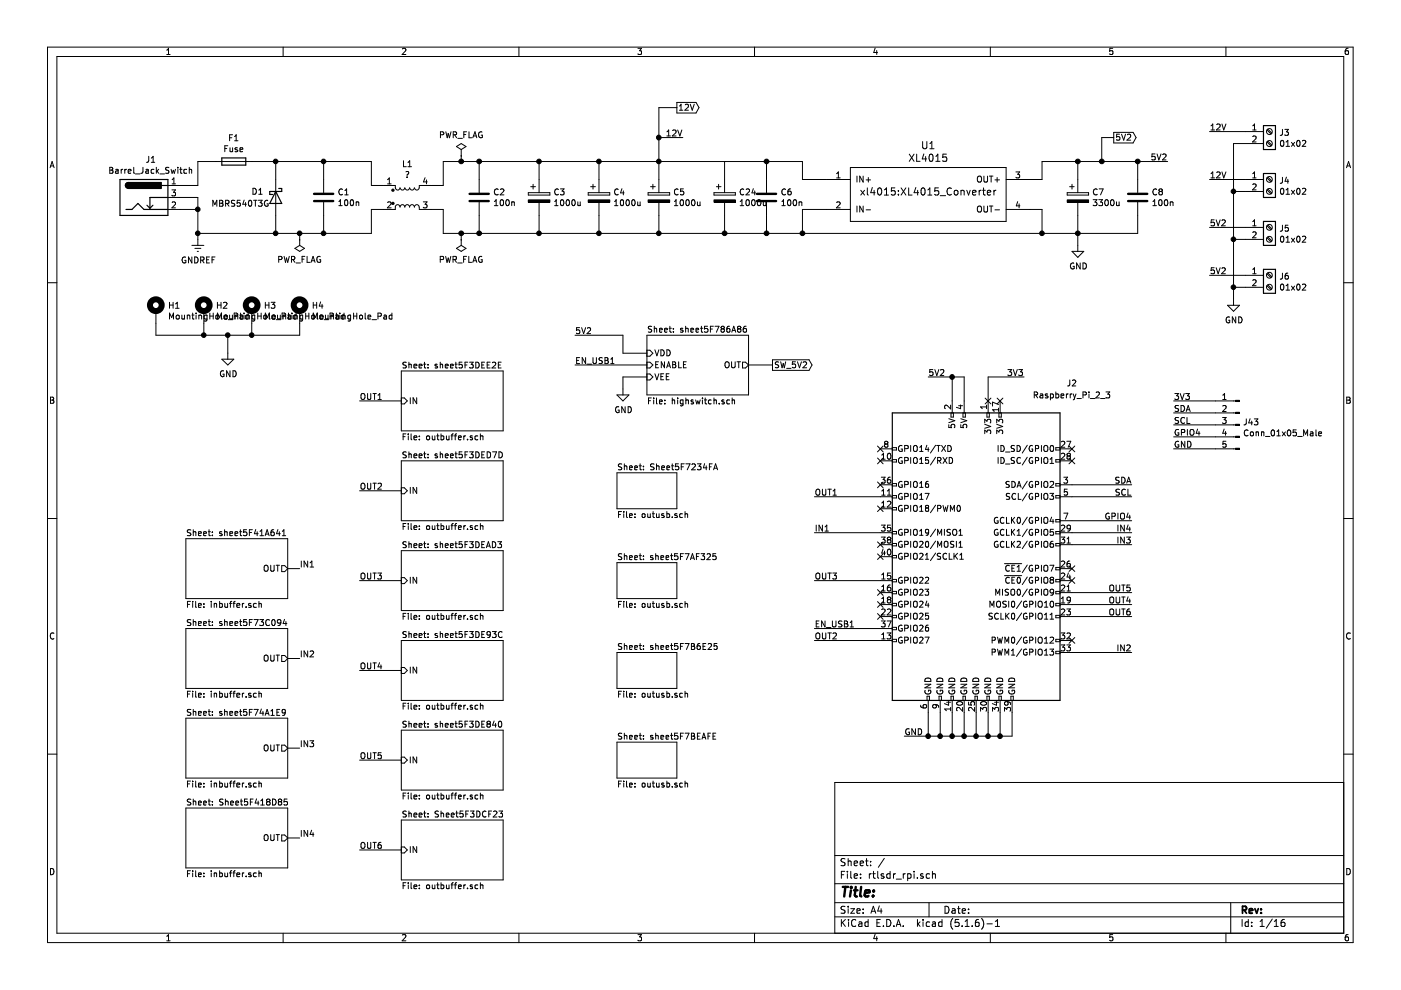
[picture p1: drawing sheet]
EESchema Schematic File Version 4
EELAYER 30 0
EELAYER END
$Descr A4 11693 8268
encoding utf-8
Sheet 1 16
Title ""
Date ""
Rev ""
Comp ""
Comment1 ""
Comment2 ""
Comment3 ""
Comment4 ""
$EndDescr
$Sheet
S 3350 6850 850  500 
U 5F3DCF24
F0 "Sheet5F3DCF23" 50
F1 "outbuffer.sch" 50
F2 "IN" I L 3350 7100 50 
$EndSheet
$Sheet
S 3350 6100 850  500 
U 5F3DE846
F0 "sheet5F3DE840" 50
F1 "outbuffer.sch" 50
F2 "IN" I L 3350 6350 50 
$EndSheet
$Sheet
S 3350 5350 850  500 
U 5F3DE942
F0 "sheet5F3DE93C" 50
F1 "outbuffer.sch" 50
F2 "IN" I L 3350 5600 50 
$EndSheet
$Sheet
S 3350 4600 850  500 
U 5F3DEAD9
F0 "sheet5F3DEAD3" 50
F1 "outbuffer.sch" 50
F2 "IN" I L 3350 4850 50 
$EndSheet
$Sheet
S 3350 3850 850  500 
U 5F3DED83
F0 "sheet5F3DED7D" 50
F1 "outbuffer.sch" 50
F2 "IN" I L 3350 4100 50 
$EndSheet
$Sheet
S 1550 6750 850  500 
U 5F418D86
F0 "Sheet5F418D85" 50
F1 "inbuffer.sch" 50
F2 "OUT" O R 2400 7000 50 
$EndSheet
$Sheet
S 1550 4500 850  500 
U 5F41A647
F0 "sheet5F41A641" 50
F1 "inbuffer.sch" 50
F2 "OUT" O R 2400 4750 50 
$EndSheet
Text Label 2500 4750 0    50   ~ 0
IN1
Text Label 3000 4850 0    50   ~ 0
OUT3
Text Label 2500 5500 0    50   ~ 0
IN2
Text Label 2500 6250 0    50   ~ 0
IN3
Text Label 2500 7000 0    50   ~ 0
IN4
Text Label 3000 5600 0    50   ~ 0
OUT4
Text Label 3000 7100 0    50   ~ 0
OUT6
Text Label 3000 3350 0    50   ~ 0
OUT1
Text Label 3000 4100 0    50   ~ 0
OUT2
$Comp
L Diode:B360 D1
U 1 1
P 2300 1650
F 0 "D1" V 2250 1550 50  0000 R CNN
F 1 "MBRS540T3G" V 2350 1600 50  0000 R CNN
F 2 "Diode_SMD:D_SMC" H 2300 1475 50  0001 C CNN
F 3 "https://www.onsemi.com/pub/Collateral/MBRS540T3-D.PDF" H 2300 1650 50  0001 C CNN
	1    2300 1650
	0    1    1    0   
$EndComp
$Comp
L Connector:Barrel_Jack_Switch J1
U 1 1
P 1200 1650
F 0 "J1" H 1257 1967 50  0000 C CNN
F 1 "Barrel_Jack_Switch" H 1257 1876 50  0000 C CNN
F 2 "Connector_BarrelJack:BarrelJack_Horizontal" H 1250 1610 50  0001 C CNN
F 3 "~" H 1250 1610 50  0001 C CNN
	1    1200 1650
	1    0    0    -1  
$EndComp
$Comp
L Device:Fuse F1
U 1 1
P 1950 1350
F 0 "F1" V 1753 1350 50  0000 C CNN
F 1 "Fuse" V 1844 1350 50  0000 C CNN
F 2 "rtlsdr_rpi:Fuseholder_Cylinder-5x20mm_Stelvio-Kontek_PTF78_Horizontal_Closed" V 1880 1350 50  0001 C CNN
F 3 "~" H 1950 1350 50  0001 C CNN
	1    1950 1350
	0    1    1    0   
$EndComp
Wire Wire Line
	1500 1550 1650 1550
Wire Wire Line
	1650 1550 1650 1350
Wire Wire Line
	1650 1350 1800 1350
Wire Wire Line
	1500 1750 1650 1750
Wire Wire Line
	1650 1750 1650 1950
Wire Wire Line
	2300 1950 2300 1800
Wire Wire Line
	2100 1350 2300 1350
Wire Wire Line
	2300 1350 2300 1500
$Comp
L Device:CP C5
U 1 1
P 5500 1650
F 0 "C5" H 5618 1696 50  0000 L CNN
F 1 "1000u" H 5618 1605 50  0000 L CNN
F 2 "Capacitor_THT:CP_Radial_D12.5mm_P5.00mm" H 5538 1500 50  0001 C CNN
F 3 "~" H 5500 1650 50  0001 C CNN
	1    5500 1650
	1    0    0    -1  
$EndComp
$Comp
L Device:CP C4
U 1 1
P 5000 1650
F 0 "C4" H 5118 1696 50  0000 L CNN
F 1 "1000u" H 5118 1605 50  0000 L CNN
F 2 "Capacitor_THT:CP_Radial_D12.5mm_P5.00mm" H 5038 1500 50  0001 C CNN
F 3 "~" H 5000 1650 50  0001 C CNN
	1    5000 1650
	1    0    0    -1  
$EndComp
Wire Wire Line
	5500 1500 5500 1350
Wire Wire Line
	5500 1800 5500 1950
$Comp
L Device:C C2
U 1 1
P 4000 1650
F 0 "C2" H 4115 1696 50  0000 L CNN
F 1 "100n" H 4115 1605 50  0000 L CNN
F 2 "Capacitor_SMD:C_0805_2012Metric_Pad1.15x1.40mm_HandSolder" H 4038 1500 50  0001 C CNN
F 3 "~" H 4000 1650 50  0001 C CNN
	1    4000 1650
	1    0    0    -1  
$EndComp
$Comp
L Device:C C6
U 1 1
P 6400 1650
F 0 "C6" H 6515 1696 50  0000 L CNN
F 1 "100n" H 6515 1605 50  0000 L CNN
F 2 "Capacitor_SMD:C_0805_2012Metric_Pad1.15x1.40mm_HandSolder" H 6438 1500 50  0001 C CNN
F 3 "~" H 6400 1650 50  0001 C CNN
	1    6400 1650
	1    0    0    -1  
$EndComp
Wire Wire Line
	6400 1800 6400 1950
Connection ~ 5500 1350
Wire Wire Line
	6400 1500 6400 1350
$Comp
L Device:L_Coupled_1423 L1
U 1 1
P 3400 1650
F 0 "L1" H 3400 1931 50  0000 C CNN
F 1 "?" H 3400 1840 50  0000 C CNN
F 2 "rtlsdr_rpi:L_CommonMode_Toroid_Vertical_L26mm_W12mm_Px10mm_Py10mm_Ebay" H 3400 1650 50  0001 C CNN
F 3 "~" H 3400 1650 50  0001 C CNN
	1    3400 1650
	1    0    0    -1  
$EndComp
Wire Wire Line
	3700 1950 3700 1750
Wire Wire Line
	3700 1750 3600 1750
Wire Wire Line
	3600 1550 3700 1550
Wire Wire Line
	3700 1550 3700 1350
Wire Wire Line
	3200 1750 3100 1750
Wire Wire Line
	3100 1750 3100 1950
Wire Wire Line
	3200 1550 3100 1550
Wire Wire Line
	3100 1550 3100 1350
$Comp
L power:GNDREF #PWR01
U 1 1
P 1650 2000
F 0 "#PWR01" H 1650 1750 50  0001 C CNN
F 1 "GNDREF" H 1655 1827 50  0000 C CNN
F 2 "" H 1650 2000 50  0001 C CNN
F 3 "" H 1650 2000 50  0001 C CNN
	1    1650 2000
	1    0    0    -1  
$EndComp
Wire Wire Line
	3700 1350 3850 1350
Wire Wire Line
	5000 1800 5000 1950
Connection ~ 5000 1950
Wire Wire Line
	5000 1950 5500 1950
Wire Wire Line
	5000 1500 5000 1350
Connection ~ 5000 1350
Wire Wire Line
	5000 1350 5500 1350
Wire Wire Line
	4000 1500 4000 1350
Wire Wire Line
	4500 1350 5000 1350
Wire Wire Line
	4000 1800 4000 1950
Wire Wire Line
	4500 1950 5000 1950
$Comp
L Device:C C1
U 1 1
P 2700 1650
F 0 "C1" H 2815 1696 50  0000 L CNN
F 1 "100n" H 2815 1605 50  0000 L CNN
F 2 "Capacitor_SMD:C_0805_2012Metric_Pad1.15x1.40mm_HandSolder" H 2738 1500 50  0001 C CNN
F 3 "~" H 2700 1650 50  0001 C CNN
	1    2700 1650
	1    0    0    -1  
$EndComp
Text Label 9750 1350 2    50   ~ 0
5V2
Connection ~ 9500 1350
Wire Wire Line
	9500 1350 9750 1350
Wire Wire Line
	8700 1500 8600 1500
Wire Wire Line
	8700 1350 8700 1500
Wire Wire Line
	9500 1500 9500 1350
Wire Wire Line
	9000 1350 9200 1350
Wire Wire Line
	9500 1800 9500 1950
$Comp
L Device:C C8
U 1 1
P 9500 1650
F 0 "C8" H 9615 1696 50  0000 L CNN
F 1 "100n" H 9615 1605 50  0000 L CNN
F 2 "Capacitor_SMD:C_0805_2012Metric_Pad1.15x1.40mm_HandSolder" H 9538 1500 50  0001 C CNN
F 3 "~" H 9500 1650 50  0001 C CNN
	1    9500 1650
	1    0    0    -1  
$EndComp
Wire Wire Line
	9000 1800 9000 1950
Wire Wire Line
	9000 1500 9000 1350
$Comp
L Device:CP C7
U 1 1
P 9000 1650
F 0 "C7" H 9118 1696 50  0000 L CNN
F 1 "3300u" H 9118 1605 50  0000 L CNN
F 2 "Capacitor_THT:CP_Radial_D12.5mm_P5.00mm" H 9038 1500 50  0001 C CNN
F 3 "~" H 9000 1650 50  0001 C CNN
	1    9000 1650
	1    0    0    -1  
$EndComp
$Comp
L power:GND #PWR03
U 1 1
P 9000 2050
F 0 "#PWR03" H 9000 1800 50  0001 C CNN
F 1 "GND" H 9005 1877 50  0000 C CNN
F 2 "" H 9000 2050 50  0001 C CNN
F 3 "" H 9000 2050 50  0001 C CNN
	1    9000 2050
	1    0    0    -1  
$EndComp
Wire Wire Line
	9000 1950 9000 2050
Wire Wire Line
	8700 1750 8700 1950
Wire Wire Line
	8600 1750 8700 1750
Connection ~ 6400 1950
Wire Wire Line
	6700 1750 6700 1950
Wire Wire Line
	9000 1950 8700 1950
Connection ~ 9000 1950
Wire Wire Line
	9000 1350 8700 1350
Connection ~ 9000 1350
Wire Wire Line
	3100 1350 2700 1350
Connection ~ 2300 1350
Wire Wire Line
	3100 1950 2700 1950
Connection ~ 2300 1950
Wire Wire Line
	2700 1800 2700 1950
Connection ~ 2700 1950
Wire Wire Line
	2700 1950 2500 1950
Wire Wire Line
	2700 1500 2700 1350
Connection ~ 2700 1350
Wire Wire Line
	2700 1350 2300 1350
Wire Wire Line
	5700 1150 5500 1150
Wire Wire Line
	5500 1150 5500 1350
Wire Wire Line
	3700 1950 3850 1950
$Sheet
S 5400 2800 850  500 
U 5F786A86
F0 "sheet5F786A86" 50
F1 "highswitch.sch" 50
F2 "VDD" I L 5400 2950 50 
F3 "ENABLE" I L 5400 3050 50 
F4 "VEE" I L 5400 3150 50 
F5 "OUT" O R 6250 3050 50 
$EndSheet
$Sheet
S 5150 6200 500  300 
U 5F7BEB02
F0 "sheet5F7BEAFE" 50
F1 "outusb.sch" 50
$EndSheet
Wire Wire Line
	5400 2950 5200 2950
Text Label 4800 3050 0    50   ~ 0
EN_USB1
$Comp
L Connector:Screw_Terminal_01x02 J3
U 1 1
P 10600 1100
F 0 "J3" H 10680 1092 50  0000 L CNN
F 1 "01x02" H 10680 1001 50  0000 L CNN
F 2 "TerminalBlock:TerminalBlock_bornier-2_P5.08mm" H 10600 1100 50  0001 C CNN
F 3 "~" H 10600 1100 50  0001 C CNN
	1    10600 1100
	1    0    0    -1  
$EndComp
$Comp
L Connector:Screw_Terminal_01x02 J4
U 1 1
P 10600 1500
F 0 "J4" H 10680 1492 50  0000 L CNN
F 1 "01x02" H 10680 1401 50  0000 L CNN
F 2 "TerminalBlock:TerminalBlock_bornier-2_P5.08mm" H 10600 1500 50  0001 C CNN
F 3 "~" H 10600 1500 50  0001 C CNN
	1    10600 1500
	1    0    0    -1  
$EndComp
$Comp
L Connector:Screw_Terminal_01x02 J5
U 1 1
P 10600 1900
F 0 "J5" H 10680 1892 50  0000 L CNN
F 1 "01x02" H 10680 1801 50  0000 L CNN
F 2 "TerminalBlock:TerminalBlock_bornier-2_P5.08mm" H 10600 1900 50  0001 C CNN
F 3 "~" H 10600 1900 50  0001 C CNN
	1    10600 1900
	1    0    0    -1  
$EndComp
$Comp
L Connector:Screw_Terminal_01x02 J6
U 1 1
P 10600 2300
F 0 "J6" H 10680 2292 50  0000 L CNN
F 1 "01x02" H 10680 2201 50  0000 L CNN
F 2 "TerminalBlock:TerminalBlock_bornier-2_P5.08mm" H 10600 2300 50  0001 C CNN
F 3 "~" H 10600 2300 50  0001 C CNN
	1    10600 2300
	1    0    0    -1  
$EndComp
Wire Wire Line
	10300 2400 10400 2400
Wire Wire Line
	10400 2000 10300 2000
Text Label 10100 1100 0    50   ~ 0
12V
Text Label 10100 1900 0    50   ~ 0
5V2
Wire Wire Line
	10300 2500 10300 2400
$Comp
L power:GND #PWR04
U 1 1
P 10300 2500
F 0 "#PWR04" H 10300 2250 50  0001 C CNN
F 1 "GND" H 10305 2327 50  0000 C CNN
F 2 "" H 10300 2500 50  0001 C CNN
F 3 "" H 10300 2500 50  0001 C CNN
	1    10300 2500
	1    0    0    -1  
$EndComp
$Comp
L power:GND #PWR02
U 1 1
P 5200 3250
F 0 "#PWR02" H 5200 3000 50  0001 C CNN
F 1 "GND" H 5205 3077 50  0000 C CNN
F 2 "" H 5200 3250 50  0001 C CNN
F 3 "" H 5200 3250 50  0001 C CNN
	1    5200 3250
	1    0    0    -1  
$EndComp
Wire Wire Line
	5200 2950 5200 2800
Text Label 4800 2800 0    50   ~ 0
5V2
Wire Wire Line
	1500 1650 1650 1650
Wire Wire Line
	1650 1650 1650 1750
Connection ~ 1650 1750
Text Label 5700 1150 2    50   ~ 0
12V
Wire Wire Line
	6700 1750 6900 1750
Wire Wire Line
	6700 1350 6700 1500
Connection ~ 6400 1350
Wire Wire Line
	6400 1350 6700 1350
Wire Wire Line
	6700 1500 6900 1500
Wire Wire Line
	2500 4750 2400 4750
Wire Wire Line
	2500 5500 2400 5500
Wire Wire Line
	2500 6250 2400 6250
Wire Wire Line
	2500 7000 2400 7000
Wire Wire Line
	5200 2800 4800 2800
Wire Wire Line
	4800 3050 5400 3050
Text Label 7750 3150 0    50   ~ 0
5V2
Text Label 7550 6150 0    50   ~ 0
GND
$Comp
L Device:CP C3
U 1 1
P 4500 1650
F 0 "C3" H 4618 1696 50  0000 L CNN
F 1 "1000u" H 4618 1605 50  0000 L CNN
F 2 "Capacitor_THT:CP_Radial_D12.5mm_P5.00mm" H 4538 1500 50  0001 C CNN
F 3 "~" H 4500 1650 50  0001 C CNN
	1    4500 1650
	1    0    0    -1  
$EndComp
Wire Wire Line
	4500 1350 4500 1500
Wire Wire Line
	4500 1800 4500 1950
Wire Wire Line
	4000 1350 4500 1350
Connection ~ 4000 1350
Connection ~ 4500 1350
Connection ~ 4000 1950
Connection ~ 4500 1950
$Comp
L Connector:Raspberry_Pi_2_3 J2
U 1 1
P 8150 4650
F 0 "J2" H 8950 6100 50  0000 C CNN
F 1 "Raspberry_Pi_2_3" H 8950 6000 50  0000 C CNN
F 2 "Connector_PinSocket_2.54mm:PinSocket_2x20_P2.54mm_Horizontal" H 8150 4650 50  0001 C CNN
F 3 "https://www.raspberrypi.org/documentation/hardware/raspberrypi/schematics/rpi_SCH_3bplus_1p0_reduced.pdf" H 8150 4650 50  0001 C CNN
	1    8150 4650
	1    0    0    -1  
$EndComp
Wire Wire Line
	7950 3350 7950 3150
Wire Wire Line
	7950 3150 8050 3150
Wire Wire Line
	8050 3150 8050 3350
Wire Wire Line
	7950 3150 7750 3150
Connection ~ 7950 3150
Wire Wire Line
	7750 5950 7750 6150
Wire Wire Line
	7750 6150 7850 6150
Wire Wire Line
	8450 6150 8450 5950
Wire Wire Line
	8350 5950 8350 6150
Connection ~ 8350 6150
Wire Wire Line
	8350 6150 8450 6150
Wire Wire Line
	8250 5950 8250 6150
Connection ~ 8250 6150
Wire Wire Line
	8250 6150 8350 6150
Wire Wire Line
	8150 5950 8150 6150
Connection ~ 8150 6150
Wire Wire Line
	8150 6150 8250 6150
Wire Wire Line
	8050 5950 8050 6150
Connection ~ 8050 6150
Wire Wire Line
	8050 6150 8150 6150
Wire Wire Line
	7950 5950 7950 6150
Connection ~ 7950 6150
Wire Wire Line
	7950 6150 8050 6150
Wire Wire Line
	7850 5950 7850 6150
Connection ~ 7850 6150
Wire Wire Line
	7850 6150 7950 6150
Wire Wire Line
	7750 6150 7550 6150
Connection ~ 7750 6150
Wire Wire Line
	8950 4150 9450 4150
Wire Wire Line
	8950 4350 9450 4350
Wire Wire Line
	7350 4150 6800 4150
Wire Wire Line
	7350 5350 6800 5350
Wire Wire Line
	7350 4850 6800 4850
Wire Wire Line
	8950 5050 9450 5050
Wire Wire Line
	8950 4550 9450 4550
Wire Wire Line
	8950 5450 9450 5450
Wire Wire Line
	7350 5250 6800 5250
Wire Wire Line
	7350 4450 6800 4450
Text Label 6800 4150 0    50   ~ 0
OUT1
Text Label 6800 5350 0    50   ~ 0
OUT2
Text Label 6800 4850 0    50   ~ 0
OUT3
Text Label 9450 5050 2    50   ~ 0
OUT4
Text Label 6800 4450 0    50   ~ 0
IN1
Text Label 9450 5450 2    50   ~ 0
IN2
Text Label 9450 4550 2    50   ~ 0
IN3
Text Label 9450 4450 2    50   ~ 0
IN4
Text Label 6800 5250 0    50   ~ 0
EN_USB1
NoConn ~ 8250 3350
NoConn ~ 8350 3350
NoConn ~ 8950 3850
NoConn ~ 8950 3750
NoConn ~ 8950 4750
NoConn ~ 8950 4850
NoConn ~ 8950 5350
NoConn ~ 7350 5150
NoConn ~ 7350 5050
NoConn ~ 7350 4950
NoConn ~ 7350 4650
NoConn ~ 7350 4550
NoConn ~ 7350 4250
NoConn ~ 7350 4050
NoConn ~ 7350 3850
NoConn ~ 7350 3750
$Comp
L power:PWR_FLAG #FLG02
U 1 1
P 3850 1300
F 0 "#FLG02" H 3850 1375 50  0001 C CNN
F 1 "PWR_FLAG" H 3850 1473 50  0000 C CNN
F 2 "" H 3850 1300 50  0001 C CNN
F 3 "~" H 3850 1300 50  0001 C CNN
	1    3850 1300
	1    0    0    -1  
$EndComp
$Comp
L power:PWR_FLAG #FLG01
U 1 1
P 2500 2000
F 0 "#FLG01" H 2500 2075 50  0001 C CNN
F 1 "PWR_FLAG" H 2500 2173 50  0000 C CNN
F 2 "" H 2500 2000 50  0001 C CNN
F 3 "~" H 2500 2000 50  0001 C CNN
	1    2500 2000
	-1   0    0    1   
$EndComp
Wire Wire Line
	1650 1950 2300 1950
Wire Wire Line
	3850 1350 3850 1300
Connection ~ 3850 1350
Wire Wire Line
	3850 1350 4000 1350
Wire Wire Line
	2500 2000 2500 1950
Connection ~ 2500 1950
Wire Wire Line
	2500 1950 2300 1950
Wire Wire Line
	1650 2000 1650 1950
Connection ~ 1650 1950
Wire Wire Line
	4000 1950 4500 1950
Wire Wire Line
	9000 1950 9500 1950
$Comp
L power:PWR_FLAG #FLG03
U 1 1
P 3850 2000
F 0 "#FLG03" H 3850 2075 50  0001 C CNN
F 1 "PWR_FLAG" H 3850 2173 50  0000 C CNN
F 2 "" H 3850 2000 50  0001 C CNN
F 3 "~" H 3850 2000 50  0001 C CNN
	1    3850 2000
	-1   0    0    1   
$EndComp
Wire Wire Line
	3850 2000 3850 1950
Connection ~ 3850 1950
Wire Wire Line
	3850 1950 4000 1950
Wire Wire Line
	5400 3150 5200 3150
Wire Wire Line
	5200 3150 5200 3250
Wire Wire Line
	8950 4050 9450 4050
$Sheet
S 1550 5250 850  500 
U 5F73C09A
F0 "sheet5F73C094" 50
F1 "inbuffer.sch" 50
F2 "OUT" O R 2400 5500 50 
$EndSheet
Wire Wire Line
	3000 3350 3350 3350
Wire Wire Line
	3000 4100 3350 4100
Wire Wire Line
	3000 7100 3350 7100
Wire Wire Line
	3000 5600 3350 5600
Wire Wire Line
	3000 4850 3350 4850
Wire Wire Line
	3350 6350 3000 6350
Text Label 3000 6350 0    50   ~ 0
OUT5
$Sheet
S 3350 3100 850  500 
U 5F3DEE34
F0 "sheet5F3DEE2E" 50
F1 "outbuffer.sch" 50
F2 "IN" I L 3350 3350 50 
$EndSheet
$Sheet
S 1550 6000 850  500 
U 5F74A1EF
F0 "sheet5F74A1E9" 50
F1 "inbuffer.sch" 50
F2 "OUT" O R 2400 6250 50 
$EndSheet
$Sheet
S 5150 5450 500  300 
U 5F7B6E29
F0 "sheet5F7B6E25" 50
F1 "outusb.sch" 50
$EndSheet
$Sheet
S 5150 3950 500  300 
U 5F7234FB
F0 "Sheet5F7234FA" 50
F1 "outusb.sch" 50
$EndSheet
$Sheet
S 5150 4700 500  300 
U 5F7AF329
F0 "sheet5F7AF325" 50
F1 "outusb.sch" 50
$EndSheet
Text GLabel 9300 1150 2    50   Output ~ 0
5V2
Text GLabel 6450 3050 2    50   Output ~ 0
SW_5V2
Wire Wire Line
	6450 3050 6250 3050
Wire Wire Line
	9300 1150 9200 1150
Wire Wire Line
	9200 1150 9200 1350
Connection ~ 9200 1350
Wire Wire Line
	9200 1350 9500 1350
Text GLabel 5650 900  2    50   Output ~ 0
12V
Wire Wire Line
	5500 1150 5500 900 
Wire Wire Line
	5500 900  5650 900 
Connection ~ 5500 1150
Wire Wire Line
	6400 1950 6700 1950
$Comp
L Mechanical:MountingHole_Pad H1
U 1 1
P 1300 2600
F 0 "H1" H 1400 2649 50  0000 L CNN
F 1 "MountingHole_Pad" H 1400 2558 50  0000 L CNN
F 2 "MountingHole:MountingHole_3.2mm_M3_Pad" H 1300 2600 50  0001 C CNN
F 3 "~" H 1300 2600 50  0001 C CNN
	1    1300 2600
	1    0    0    -1  
$EndComp
$Comp
L Mechanical:MountingHole_Pad H2
U 1 1
P 1700 2600
F 0 "H2" H 1800 2649 50  0000 L CNN
F 1 "MountingHole_Pad" H 1800 2558 50  0000 L CNN
F 2 "MountingHole:MountingHole_3.2mm_M3_Pad" H 1700 2600 50  0001 C CNN
F 3 "~" H 1700 2600 50  0001 C CNN
	1    1700 2600
	1    0    0    -1  
$EndComp
$Comp
L Mechanical:MountingHole_Pad H3
U 1 1
P 2100 2600
F 0 "H3" H 2200 2649 50  0000 L CNN
F 1 "MountingHole_Pad" H 2200 2558 50  0000 L CNN
F 2 "MountingHole:MountingHole_3.2mm_M3_Pad" H 2100 2600 50  0001 C CNN
F 3 "~" H 2100 2600 50  0001 C CNN
	1    2100 2600
	1    0    0    -1  
$EndComp
$Comp
L Mechanical:MountingHole_Pad H4
U 1 1
P 2500 2600
F 0 "H4" H 2600 2649 50  0000 L CNN
F 1 "MountingHole_Pad" H 2600 2558 50  0000 L CNN
F 2 "MountingHole:MountingHole_3.2mm_M3_Pad" H 2500 2600 50  0001 C CNN
F 3 "~" H 2500 2600 50  0001 C CNN
	1    2500 2600
	1    0    0    -1  
$EndComp
Wire Wire Line
	1300 2700 1300 2800
Wire Wire Line
	1300 2800 1700 2800
Wire Wire Line
	2500 2800 2500 2700
Wire Wire Line
	2100 2700 2100 2800
Connection ~ 2100 2800
Wire Wire Line
	2100 2800 2500 2800
Wire Wire Line
	1700 2700 1700 2800
Connection ~ 1700 2800
Wire Wire Line
	1700 2800 1900 2800
$Comp
L power:GND #PWR037
U 1 1
P 1900 2950
F 0 "#PWR037" H 1900 2700 50  0001 C CNN
F 1 "GND" H 1905 2777 50  0000 C CNN
F 2 "" H 1900 2950 50  0001 C CNN
F 3 "" H 1900 2950 50  0001 C CNN
	1    1900 2950
	1    0    0    -1  
$EndComp
Wire Wire Line
	1900 2950 1900 2800
Connection ~ 1900 2800
Wire Wire Line
	1900 2800 2100 2800
Wire Wire Line
	8700 1950 6700 1950
Connection ~ 8700 1950
Connection ~ 6700 1950
Wire Wire Line
	10100 1100 10400 1100
Wire Wire Line
	10100 1500 10400 1500
Wire Wire Line
	10400 1600 10300 1600
Wire Wire Line
	10300 1200 10400 1200
Wire Wire Line
	10100 1900 10400 1900
Wire Wire Line
	10100 2300 10400 2300
Text Label 10100 2300 0    50   ~ 0
5V2
Text Label 10100 1500 0    50   ~ 0
12V
Wire Wire Line
	9450 4450 8950 4450
Text Label 9450 4950 2    50   ~ 0
OUT5
Text Label 9450 5150 2    50   ~ 0
OUT6
Wire Wire Line
	9450 5150 8950 5150
Wire Wire Line
	9450 4950 8950 4950
$Comp
L Connector:Conn_01x05_Male J43
U 1 1
P 10350 3550
F 0 "J43" H 10322 3574 50  0000 R CNN
F 1 "Conn_01x05_Male" H 10322 3483 50  0000 R CNN
F 2 "Connector_PinHeader_2.54mm:PinHeader_1x05_P2.54mm_Vertical" H 10350 3550 50  0001 C CNN
F 3 "~" H 10350 3550 50  0001 C CNN
	1    10350 3550
	-1   0    0    -1  
$EndComp
Wire Wire Line
	10150 3750 9800 3750
Wire Wire Line
	10150 3350 9800 3350
Wire Wire Line
	10150 3450 9800 3450
Wire Wire Line
	10150 3550 9800 3550
Wire Wire Line
	10150 3650 9800 3650
Wire Wire Line
	8250 3350 8250 3150
Wire Wire Line
	8250 3150 8550 3150
Text Label 9800 3750 0    50   ~ 0
GND
Text Label 9800 3350 0    50   ~ 0
3V3
Text Label 8550 3150 2    50   ~ 0
3V3
Text Label 9450 4050 2    50   ~ 0
SDA
Text Label 9450 4150 2    50   ~ 0
SCL
Text Label 9800 3450 0    50   ~ 0
SDA
Text Label 9800 3550 0    50   ~ 0
SCL
Text Label 9450 4350 2    50   ~ 0
GPIO4
Text Label 9800 3650 0    50   ~ 0
GPIO4
Wire Wire Line
	10300 2000 10300 2400
Connection ~ 10300 2400
Wire Wire Line
	10300 1600 10300 2000
Connection ~ 10300 2000
Wire Wire Line
	10300 1200 10300 1600
Connection ~ 10300 1600
Wire Wire Line
	5500 1350 6400 1350
Wire Wire Line
	5500 1950 6050 1950
Connection ~ 5500 1950
$Comp
L Device:CP C24
U 1 1
P 6050 1650
F 0 "C24" H 6168 1696 50  0000 L CNN
F 1 "1000u" H 6168 1605 50  0000 L CNN
F 2 "Capacitor_THT:CP_Radial_D12.5mm_P5.00mm" H 6088 1500 50  0001 C CNN
F 3 "~" H 6050 1650 50  0001 C CNN
	1    6050 1650
	1    0    0    -1  
$EndComp
Wire Wire Line
	6050 1500 6050 1350
Wire Wire Line
	6050 1800 6050 1950
Connection ~ 6050 1950
Wire Wire Line
	6050 1950 6400 1950
$Comp
L xl4015:XL4015 U1
U 1 1
P 7750 1600
F 0 "U1" H 7750 1987 60  0000 C CNN
F 1 "XL4015" H 7750 1881 60  0000 C CNN
F 2 "xl4015:XL4015_Converter" H 7750 1600 60  0000 C CNN
F 3 "" H 7750 1600 60  0001 C CNN
	1    7750 1600
	1    0    0    -1  
$EndComp
$EndSCHEMATC
